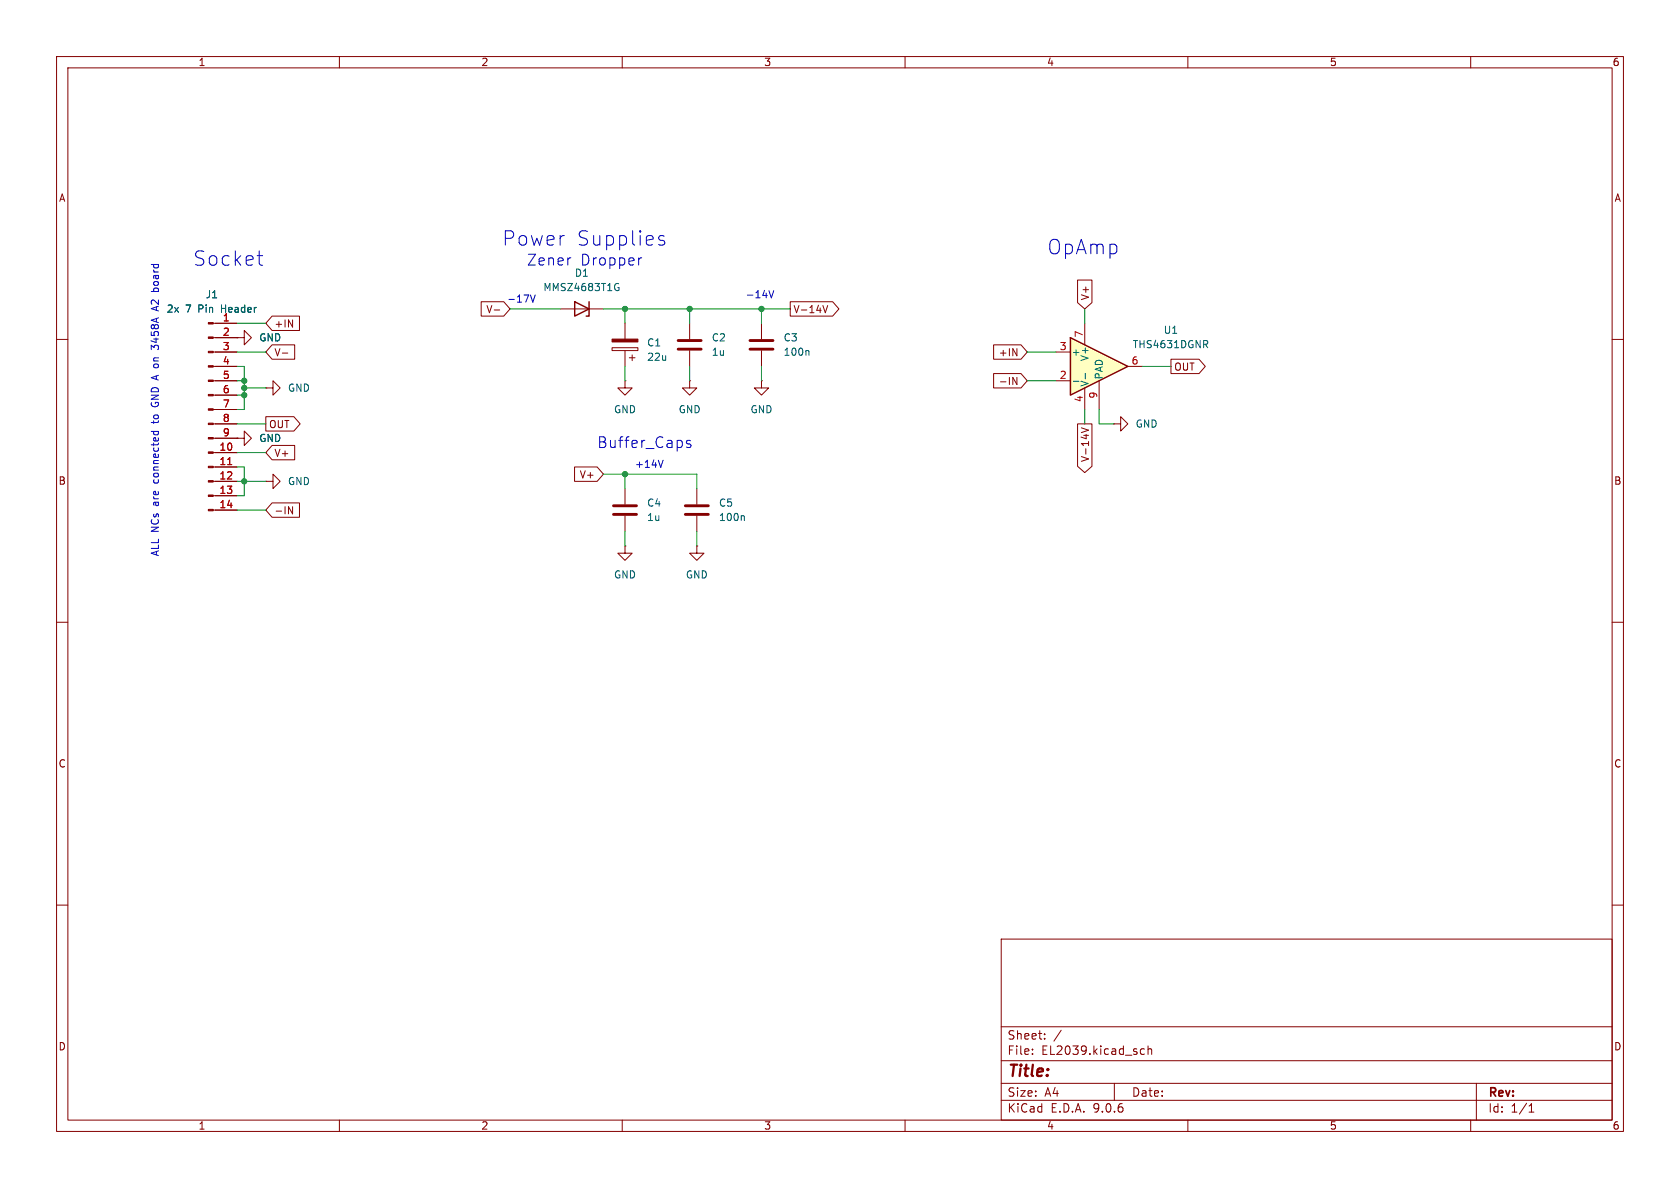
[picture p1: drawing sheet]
(kicad_sch
 (version 20250114)
 (generator "eeschema")
 (generator_version "9.0")
 (paper "A4")
 (lib_symbols
  (symbol "Amplifier_Operational:THS4631DGN"
   (pin_names
    (offset 0.127)) (exclude_from_sim no) (in_bom yes) (on_board yes)
   (property "Reference" "U" (at 0 6.35 0) (effects (font (size 1.27 1.27)) (justify left)))
   (property "Value" "THS4631DGN" (at 0 3.81 0) (effects (font (size 1.27 1.27)) (justify left)))
   (property "Footprint" "" (at 0 0 0) (effects (font (size 1.27 1.27)) (justify left) (hide yes)))
   (property "Datasheet" "www.ti.com/lit/ds/symlink/ths4631.pdf" (at 3.81 3.81 0) (effects (font (size 1.27 1.27)) (hide yes)))
   (property "Description" "Single High-voltage, High Slew Rate, Wideband, FET-input Operational Amplifier, MSOP-8" (at 0 0 0) (effects (font (size 1.27 1.27)) (hide yes)))
   (symbol "THS4631DGN_0_1"
    (polyline (pts (xy -5.08 5.08) (xy 5.08 0) (xy -5.08 -5.08) (xy -5.08 5.08)) (stroke (width 0.254) (type default)) (fill (type background))))
   (symbol "THS4631DGN_1_1"
    (pin input line (at -7.62 2.54 0) (length 2.54) (name "+" (effects (font (size 1.27 1.27)))) (number "3" (effects (font (size 1.27 1.27)))))
    (pin input line (at -7.62 -2.54 0) (length 2.54) (name "-" (effects (font (size 1.27 1.27)))) (number "2" (effects (font (size 1.27 1.27)))))
    (pin power_in line (at -2.54 7.62 270) (length 3.81) (name "V+" (effects (font (size 1.27 1.27)))) (number "7" (effects (font (size 1.27 1.27)))))
    (pin no_connect line (at -2.54 2.54 270) (length 2.54) (hide yes) (name "NC" (effects (font (size 1.27 1.27)))) (number "1" (effects (font (size 1.27 1.27)))))
    (pin power_in line (at -2.54 -7.62 90) (length 3.81) (name "V-" (effects (font (size 1.27 1.27)))) (number "4" (effects (font (size 1.27 1.27)))))
    (pin no_connect line (at 0 2.54 270) (length 2.54) (hide yes) (name "NC" (effects (font (size 1.27 1.27)))) (number "5" (effects (font (size 1.27 1.27)))))
    (pin no_connect line (at 0 -2.54 90) (length 2.54) (hide yes) (name "NC" (effects (font (size 1.27 1.27)))) (number "8" (effects (font (size 1.27 1.27)))))
    (pin passive line (at 0 -7.62 90) (length 5.08) (name "PAD" (effects (font (size 1.27 1.27)))) (number "9" (effects (font (size 1.27 1.27)))))
    (pin output line (at 7.62 0 180) (length 2.54) (name "~" (effects (font (size 1.27 1.27)))) (number "6" (effects (font (size 1.27 1.27))))))
   (embedded_fonts no))
  (symbol "Connector:Conn_01x14_Pin"
   (pin_names
    (offset 1.016) (hide yes)) (exclude_from_sim no) (in_bom yes) (on_board yes)
   (property "Reference" "J" (at 0 17.78 0) (effects (font (size 1.27 1.27))))
   (property "Value" "Conn_01x14_Pin" (at 0 -20.32 0) (effects (font (size 1.27 1.27))))
   (property "Footprint" "" (at 0 0 0) (effects (font (size 1.27 1.27)) (hide yes)))
   (property "Datasheet" "~" (at 0 0 0) (effects (font (size 1.27 1.27)) (hide yes)))
   (property "Description" "Generic connector, single row, 01x14, script generated" (at 0 0 0) (effects (font (size 1.27 1.27)) (hide yes)))
   (property "ki_locked" "" (at 0 0 0) (effects (font (size 1.27 1.27))))
   (symbol "Conn_01x14_Pin_1_1"
    (rectangle (start 0.8636 15.367) (end 0 15.113) (stroke (width 0.1524) (type default)) (fill (type outline)))
    (rectangle (start 0.8636 12.827) (end 0 12.573) (stroke (width 0.1524) (type default)) (fill (type outline)))
    (rectangle (start 0.8636 10.287) (end 0 10.033) (stroke (width 0.1524) (type default)) (fill (type outline)))
    (rectangle (start 0.8636 7.747) (end 0 7.493) (stroke (width 0.1524) (type default)) (fill (type outline)))
    (rectangle (start 0.8636 5.207) (end 0 4.953) (stroke (width 0.1524) (type default)) (fill (type outline)))
    (rectangle (start 0.8636 2.667) (end 0 2.413) (stroke (width 0.1524) (type default)) (fill (type outline)))
    (rectangle (start 0.8636 0.127) (end 0 -0.127) (stroke (width 0.1524) (type default)) (fill (type outline)))
    (rectangle (start 0.8636 -2.413) (end 0 -2.667) (stroke (width 0.1524) (type default)) (fill (type outline)))
    (rectangle (start 0.8636 -4.953) (end 0 -5.207) (stroke (width 0.1524) (type default)) (fill (type outline)))
    (rectangle (start 0.8636 -7.493) (end 0 -7.747) (stroke (width 0.1524) (type default)) (fill (type outline)))
    (rectangle (start 0.8636 -10.033) (end 0 -10.287) (stroke (width 0.1524) (type default)) (fill (type outline)))
    (rectangle (start 0.8636 -12.573) (end 0 -12.827) (stroke (width 0.1524) (type default)) (fill (type outline)))
    (rectangle (start 0.8636 -15.113) (end 0 -15.367) (stroke (width 0.1524) (type default)) (fill (type outline)))
    (rectangle (start 0.8636 -17.653) (end 0 -17.907) (stroke (width 0.1524) (type default)) (fill (type outline)))
    (polyline (pts (xy 1.27 15.24) (xy 0.8636 15.24)) (stroke (width 0.1524) (type default)) (fill (type none)))
    (polyline (pts (xy 1.27 12.7) (xy 0.8636 12.7)) (stroke (width 0.1524) (type default)) (fill (type none)))
    (polyline (pts (xy 1.27 10.16) (xy 0.8636 10.16)) (stroke (width 0.1524) (type default)) (fill (type none)))
    (polyline (pts (xy 1.27 7.62) (xy 0.8636 7.62)) (stroke (width 0.1524) (type default)) (fill (type none)))
    (polyline (pts (xy 1.27 5.08) (xy 0.8636 5.08)) (stroke (width 0.1524) (type default)) (fill (type none)))
    (polyline (pts (xy 1.27 2.54) (xy 0.8636 2.54)) (stroke (width 0.1524) (type default)) (fill (type none)))
    (polyline (pts (xy 1.27 0) (xy 0.8636 0)) (stroke (width 0.1524) (type default)) (fill (type none)))
    (polyline (pts (xy 1.27 -2.54) (xy 0.8636 -2.54)) (stroke (width 0.1524) (type default)) (fill (type none)))
    (polyline (pts (xy 1.27 -5.08) (xy 0.8636 -5.08)) (stroke (width 0.1524) (type default)) (fill (type none)))
    (polyline (pts (xy 1.27 -7.62) (xy 0.8636 -7.62)) (stroke (width 0.1524) (type default)) (fill (type none)))
    (polyline (pts (xy 1.27 -10.16) (xy 0.8636 -10.16)) (stroke (width 0.1524) (type default)) (fill (type none)))
    (polyline (pts (xy 1.27 -12.7) (xy 0.8636 -12.7)) (stroke (width 0.1524) (type default)) (fill (type none)))
    (polyline (pts (xy 1.27 -15.24) (xy 0.8636 -15.24)) (stroke (width 0.1524) (type default)) (fill (type none)))
    (polyline (pts (xy 1.27 -17.78) (xy 0.8636 -17.78)) (stroke (width 0.1524) (type default)) (fill (type none)))
    (pin passive line (at 5.08 15.24 180) (length 3.81) (name "Pin_1" (effects (font (size 1.27 1.27)))) (number "1" (effects (font (size 1.27 1.27)))))
    (pin passive line (at 5.08 12.7 180) (length 3.81) (name "Pin_2" (effects (font (size 1.27 1.27)))) (number "2" (effects (font (size 1.27 1.27)))))
    (pin passive line (at 5.08 10.16 180) (length 3.81) (name "Pin_3" (effects (font (size 1.27 1.27)))) (number "3" (effects (font (size 1.27 1.27)))))
    (pin passive line (at 5.08 7.62 180) (length 3.81) (name "Pin_4" (effects (font (size 1.27 1.27)))) (number "4" (effects (font (size 1.27 1.27)))))
    (pin passive line (at 5.08 5.08 180) (length 3.81) (name "Pin_5" (effects (font (size 1.27 1.27)))) (number "5" (effects (font (size 1.27 1.27)))))
    (pin passive line (at 5.08 2.54 180) (length 3.81) (name "Pin_6" (effects (font (size 1.27 1.27)))) (number "6" (effects (font (size 1.27 1.27)))))
    (pin passive line (at 5.08 0 180) (length 3.81) (name "Pin_7" (effects (font (size 1.27 1.27)))) (number "7" (effects (font (size 1.27 1.27)))))
    (pin passive line (at 5.08 -2.54 180) (length 3.81) (name "Pin_8" (effects (font (size 1.27 1.27)))) (number "8" (effects (font (size 1.27 1.27)))))
    (pin passive line (at 5.08 -5.08 180) (length 3.81) (name "Pin_9" (effects (font (size 1.27 1.27)))) (number "9" (effects (font (size 1.27 1.27)))))
    (pin passive line (at 5.08 -7.62 180) (length 3.81) (name "Pin_10" (effects (font (size 1.27 1.27)))) (number "10" (effects (font (size 1.27 1.27)))))
    (pin passive line (at 5.08 -10.16 180) (length 3.81) (name "Pin_11" (effects (font (size 1.27 1.27)))) (number "11" (effects (font (size 1.27 1.27)))))
    (pin passive line (at 5.08 -12.7 180) (length 3.81) (name "Pin_12" (effects (font (size 1.27 1.27)))) (number "12" (effects (font (size 1.27 1.27)))))
    (pin passive line (at 5.08 -15.24 180) (length 3.81) (name "Pin_13" (effects (font (size 1.27 1.27)))) (number "13" (effects (font (size 1.27 1.27)))))
    (pin passive line (at 5.08 -17.78 180) (length 3.81) (name "Pin_14" (effects (font (size 1.27 1.27)))) (number "14" (effects (font (size 1.27 1.27))))))
   (embedded_fonts no))
  (symbol "Device:C"
   (pin_numbers (hide yes))
   (pin_names
    (offset 0.254)) (exclude_from_sim no) (in_bom yes) (on_board yes)
   (property "Reference" "C" (at 0.635 2.54 0) (effects (font (size 1.27 1.27)) (justify left)))
   (property "Value" "C" (at 0.635 -2.54 0) (effects (font (size 1.27 1.27)) (justify left)))
   (property "Footprint" "" (at 0.9652 -3.81 0) (effects (font (size 1.27 1.27)) (hide yes)))
   (property "Datasheet" "~" (at 0 0 0) (effects (font (size 1.27 1.27)) (hide yes)))
   (property "Description" "Unpolarized capacitor" (at 0 0 0) (effects (font (size 1.27 1.27)) (hide yes)))
   (symbol "C_0_1"
    (polyline (pts (xy -2.032 0.762) (xy 2.032 0.762)) (stroke (width 0.508) (type default)) (fill (type none)))
    (polyline (pts (xy -2.032 -0.762) (xy 2.032 -0.762)) (stroke (width 0.508) (type default)) (fill (type none))))
   (symbol "C_1_1"
    (pin passive line (at 0 3.81 270) (length 2.794) (name "~" (effects (font (size 1.27 1.27)))) (number "1" (effects (font (size 1.27 1.27)))))
    (pin passive line (at 0 -3.81 90) (length 2.794) (name "~" (effects (font (size 1.27 1.27)))) (number "2" (effects (font (size 1.27 1.27))))))
   (embedded_fonts no))
  (symbol "Device:C_Polarized"
   (pin_numbers (hide yes))
   (pin_names
    (offset 0.254)) (exclude_from_sim no) (in_bom yes) (on_board yes)
   (property "Reference" "C" (at 0.635 2.54 0) (effects (font (size 1.27 1.27)) (justify left)))
   (property "Value" "C_Polarized" (at 0.635 -2.54 0) (effects (font (size 1.27 1.27)) (justify left)))
   (property "Footprint" "" (at 0.9652 -3.81 0) (effects (font (size 1.27 1.27)) (hide yes)))
   (property "Datasheet" "~" (at 0 0 0) (effects (font (size 1.27 1.27)) (hide yes)))
   (property "Description" "Polarized capacitor" (at 0 0 0) (effects (font (size 1.27 1.27)) (hide yes)))
   (symbol "C_Polarized_0_1"
    (rectangle (start -2.286 0.508) (end 2.286 1.016) (stroke (width 0) (type default)) (fill (type none)))
    (polyline (pts (xy -1.778 2.286) (xy -0.762 2.286)) (stroke (width 0) (type default)) (fill (type none)))
    (polyline (pts (xy -1.27 2.794) (xy -1.27 1.778)) (stroke (width 0) (type default)) (fill (type none)))
    (rectangle (start 2.286 -0.508) (end -2.286 -1.016) (stroke (width 0) (type default)) (fill (type outline))))
   (symbol "C_Polarized_1_1"
    (pin passive line (at 0 3.81 270) (length 2.794) (name "~" (effects (font (size 1.27 1.27)))) (number "1" (effects (font (size 1.27 1.27)))))
    (pin passive line (at 0 -3.81 90) (length 2.794) (name "~" (effects (font (size 1.27 1.27)))) (number "2" (effects (font (size 1.27 1.27))))))
   (embedded_fonts no))
  (symbol "Device:D_Zener"
   (pin_numbers (hide yes))
   (pin_names
    (offset 1.016) (hide yes)) (exclude_from_sim no) (in_bom yes) (on_board yes)
   (property "Reference" "D" (at 0 2.54 0) (effects (font (size 1.27 1.27))))
   (property "Value" "D_Zener" (at 0 -2.54 0) (effects (font (size 1.27 1.27))))
   (property "Footprint" "" (at 0 0 0) (effects (font (size 1.27 1.27)) (hide yes)))
   (property "Datasheet" "~" (at 0 0 0) (effects (font (size 1.27 1.27)) (hide yes)))
   (property "Description" "Zener diode" (at 0 0 0) (effects (font (size 1.27 1.27)) (hide yes)))
   (symbol "D_Zener_0_1"
    (polyline (pts (xy -1.27 -1.27) (xy -1.27 1.27) (xy -0.762 1.27)) (stroke (width 0.254) (type default)) (fill (type none)))
    (polyline (pts (xy 1.27 0) (xy -1.27 0)) (stroke (width 0) (type default)) (fill (type none)))
    (polyline (pts (xy 1.27 -1.27) (xy 1.27 1.27) (xy -1.27 0) (xy 1.27 -1.27)) (stroke (width 0.254) (type default)) (fill (type none))))
   (symbol "D_Zener_1_1"
    (pin passive line (at -3.81 0 0) (length 2.54) (name "K" (effects (font (size 1.27 1.27)))) (number "1" (effects (font (size 1.27 1.27)))))
    (pin passive line (at 3.81 0 180) (length 2.54) (name "A" (effects (font (size 1.27 1.27)))) (number "2" (effects (font (size 1.27 1.27))))))
   (embedded_fonts no))
  (symbol "power:GND"
   (power)
   (pin_numbers (hide yes))
   (pin_names
    (offset 0) (hide yes)) (exclude_from_sim no) (in_bom yes) (on_board yes)
   (property "Reference" "#PWR" (at 0 -6.35 0) (effects (font (size 1.27 1.27)) (hide yes)))
   (property "Value" "GND" (at 0 -3.81 0) (effects (font (size 1.27 1.27))))
   (property "Footprint" "" (at 0 0 0) (effects (font (size 1.27 1.27)) (hide yes)))
   (property "Datasheet" "" (at 0 0 0) (effects (font (size 1.27 1.27)) (hide yes)))
   (property "Description" "Power symbol creates a global label with name \"GND\" , ground" (at 0 0 0) (effects (font (size 1.27 1.27)) (hide yes)))
   (symbol "GND_0_1"
    (polyline (pts (xy 0 0) (xy 0 -1.27) (xy 1.27 -1.27) (xy 0 -2.54) (xy -1.27 -1.27) (xy 0 -1.27)) (stroke (width 0) (type default)) (fill (type none))))
   (symbol "GND_1_1"
    (pin power_in line (at 0 0 270) (length 0) (name "~" (effects (font (size 1.27 1.27)))) (number "1" (effects (font (size 1.27 1.27))))))
   (embedded_fonts no)))
 (text "-14V"
  (exclude_from_sim no)
  (at 134.366 52.324 0)
  (effects (font (size 1.27 1.27))))
 (text "Buffer_Caps"
  (exclude_from_sim no)
  (at 114.046 78.486 0)
  (effects (font (size 1.905 1.905))))
 (text "OpAmp"
  (exclude_from_sim no)
  (at 191.516 43.942 0)
  (effects (font (size 2.54 2.54))))
 (text "+14V"
  (exclude_from_sim no)
  (at 114.808 82.296 0)
  (effects (font (size 1.27 1.27))))
 (text "-17V"
  (exclude_from_sim no)
  (at 92.202 53.086 0)
  (effects (font (size 1.27 1.27))))
 (text "Socket"
  (exclude_from_sim no)
  (at 40.386 45.974 0)
  (effects (font (size 2.54 2.54))))
 (text "Power Supplies"
  (exclude_from_sim no)
  (at 103.378 42.418 0)
  (effects (font (size 2.54 2.54))))
 (text "ALL NCs are connected to GND A on 3458A A2 board"
  (exclude_from_sim no)
  (at 27.432 72.644 90)
  (effects (font (size 1.27 1.27))))
 (text "Zener Dropper"
  (exclude_from_sim no)
  (at 103.378 46.228 0)
  (effects (font (size 1.905 1.905))))
 (junction
  (at 43.18 67.31)
  (diameter 0)
  (color 0 0 0 0))
 (junction
  (at 43.18 85.09)
  (diameter 0)
  (color 0 0 0 0))
 (junction
  (at 43.18 68.58)
  (diameter 0)
  (color 0 0 0 0))
 (junction
  (at 121.92 54.61)
  (diameter 0)
  (color 0 0 0 0))
 (junction
  (at 134.62 54.61)
  (diameter 0)
  (color 0 0 0 0))
 (junction
  (at 110.49 54.61)
  (diameter 0)
  (color 0 0 0 0))
 (junction
  (at 43.18 69.85)
  (diameter 0)
  (color 0 0 0 0))
 (junction
  (at 110.49 83.82)
  (diameter 0)
  (color 0 0 0 0))
 (wire
  (pts (xy 110.49 93.98) (xy 110.49 96.52))
  (stroke (width 0) (type default)))
 (wire
  (pts (xy 43.18 68.58) (xy 46.99 68.58))
  (stroke (width 0) (type default)))
 (wire
  (pts (xy 41.91 62.23) (xy 46.99 62.23))
  (stroke (width 0) (type default)))
 (wire
  (pts (xy 196.85 74.93) (xy 194.31 74.93))
  (stroke (width 0) (type default)))
 (wire
  (pts (xy 134.62 54.61) (xy 139.7 54.61))
  (stroke (width 0) (type default)))
 (wire
  (pts (xy 194.31 74.93) (xy 194.31 72.39))
  (stroke (width 0) (type default)))
 (wire
  (pts (xy 41.91 74.93) (xy 46.99 74.93))
  (stroke (width 0) (type default)))
 (wire
  (pts (xy 134.62 64.77) (xy 134.62 67.31))
  (stroke (width 0) (type default)))
 (wire
  (pts (xy 201.93 64.77) (xy 207.01 64.77))
  (stroke (width 0) (type default)))
 (wire
  (pts (xy 41.91 57.15) (xy 46.99 57.15))
  (stroke (width 0) (type default)))
 (wire
  (pts (xy 121.92 64.77) (xy 121.92 67.31))
  (stroke (width 0) (type default)))
 (wire
  (pts (xy 181.61 62.23) (xy 186.69 62.23))
  (stroke (width 0) (type default)))
 (wire
  (pts (xy 110.49 83.82) (xy 110.49 86.36))
  (stroke (width 0) (type default)))
 (wire
  (pts (xy 110.49 67.31) (xy 110.49 64.77))
  (stroke (width 0) (type default)))
 (wire
  (pts (xy 191.77 54.61) (xy 191.77 57.15))
  (stroke (width 0) (type default)))
 (wire
  (pts (xy 121.92 54.61) (xy 134.62 54.61))
  (stroke (width 0) (type default)))
 (wire
  (pts (xy 123.19 83.82) (xy 123.19 86.36))
  (stroke (width 0) (type default)))
 (wire
  (pts (xy 43.18 69.85) (xy 43.18 72.39))
  (stroke (width 0) (type default)))
 (wire
  (pts (xy 41.91 67.31) (xy 43.18 67.31))
  (stroke (width 0) (type default)))
 (wire
  (pts (xy 43.18 68.58) (xy 43.18 67.31))
  (stroke (width 0) (type default)))
 (wire
  (pts (xy 123.19 93.98) (xy 123.19 96.52))
  (stroke (width 0) (type default)))
 (wire
  (pts (xy 106.68 54.61) (xy 110.49 54.61))
  (stroke (width 0) (type default)))
 (wire
  (pts (xy 43.18 85.09) (xy 46.99 85.09))
  (stroke (width 0) (type default)))
 (wire
  (pts (xy 41.91 80.01) (xy 46.99 80.01))
  (stroke (width 0) (type default)))
 (wire
  (pts (xy 41.91 85.09) (xy 43.18 85.09))
  (stroke (width 0) (type default)))
 (wire
  (pts (xy 121.92 54.61) (xy 121.92 57.15))
  (stroke (width 0) (type default)))
 (wire
  (pts (xy 43.18 87.63) (xy 41.91 87.63))
  (stroke (width 0) (type default)))
 (wire
  (pts (xy 106.68 83.82) (xy 110.49 83.82))
  (stroke (width 0) (type default)))
 (wire
  (pts (xy 43.18 82.55) (xy 43.18 85.09))
  (stroke (width 0) (type default)))
 (wire
  (pts (xy 90.17 54.61) (xy 99.06 54.61))
  (stroke (width 0) (type default)))
 (wire
  (pts (xy 110.49 57.15) (xy 110.49 54.61))
  (stroke (width 0) (type default)))
 (wire
  (pts (xy 41.91 90.17) (xy 46.99 90.17))
  (stroke (width 0) (type default)))
 (wire
  (pts (xy 41.91 82.55) (xy 43.18 82.55))
  (stroke (width 0) (type default)))
 (wire
  (pts (xy 181.61 67.31) (xy 186.69 67.31))
  (stroke (width 0) (type default)))
 (wire
  (pts (xy 41.91 72.39) (xy 43.18 72.39))
  (stroke (width 0) (type default)))
 (wire
  (pts (xy 191.77 72.39) (xy 191.77 74.93))
  (stroke (width 0) (type default)))
 (wire
  (pts (xy 110.49 83.82) (xy 123.19 83.82))
  (stroke (width 0) (type default)))
 (wire
  (pts (xy 134.62 54.61) (xy 134.62 57.15))
  (stroke (width 0) (type default)))
 (wire
  (pts (xy 43.18 64.77) (xy 41.91 64.77))
  (stroke (width 0) (type default)))
 (wire
  (pts (xy 43.18 85.09) (xy 43.18 87.63))
  (stroke (width 0) (type default)))
 (wire
  (pts (xy 43.18 67.31) (xy 43.18 64.77))
  (stroke (width 0) (type default)))
 (wire
  (pts (xy 43.18 69.85) (xy 41.91 69.85))
  (stroke (width 0) (type default)))
 (wire
  (pts (xy 110.49 54.61) (xy 121.92 54.61))
  (stroke (width 0) (type default)))
 (wire
  (pts (xy 43.18 69.85) (xy 43.18 68.58))
  (stroke (width 0) (type default)))
 (global_label "-IN"
  (shape input)
  (at 181.61 67.31 180)
  (fields_autoplaced yes)
  (effects (font (size 1.27 1.27)) (justify right))
  (property "Intersheetrefs" "${INTERSHEET_REFS}" (at 175.1171 67.31 0) (effects (font (size 1.27 1.27)) (justify right) (hide yes))))
 (global_label "OUT"
  (shape output)
  (at 46.99 74.93 0)
  (fields_autoplaced yes)
  (effects (font (size 1.27 1.27)) (justify left))
  (property "Intersheetrefs" "${INTERSHEET_REFS}" (at 53.6038 74.93 0) (effects (font (size 1.27 1.27)) (justify left) (hide yes))))
 (global_label "V-14V"
  (shape output)
  (at 191.77 74.93 270)
  (fields_autoplaced yes)
  (effects (font (size 1.27 1.27)) (justify right))
  (property "Intersheetrefs" "${INTERSHEET_REFS}" (at 191.77 84.0838 90) (effects (font (size 1.27 1.27)) (justify right) (hide yes))))
 (global_label "V-14V"
  (shape output)
  (at 139.7 54.61 0)
  (fields_autoplaced yes)
  (effects (font (size 1.27 1.27)) (justify left))
  (property "Intersheetrefs" "${INTERSHEET_REFS}" (at 148.8538 54.61 0) (effects (font (size 1.27 1.27)) (justify left) (hide yes))))
 (global_label "-IN"
  (shape input)
  (at 46.99 90.17 0)
  (fields_autoplaced yes)
  (effects (font (size 1.27 1.27)) (justify left))
  (property "Intersheetrefs" "${INTERSHEET_REFS}" (at 53.4829 90.17 0) (effects (font (size 1.27 1.27)) (justify left) (hide yes))))
 (global_label "V+"
  (shape input)
  (at 191.77 54.61 90)
  (fields_autoplaced yes)
  (effects (font (size 1.27 1.27)) (justify left))
  (property "Intersheetrefs" "${INTERSHEET_REFS}" (at 191.77 48.9638 90) (effects (font (size 1.27 1.27)) (justify left) (hide yes))))
 (global_label "V-"
  (shape input)
  (at 90.17 54.61 180)
  (fields_autoplaced yes)
  (effects (font (size 1.27 1.27)) (justify right))
  (property "Intersheetrefs" "${INTERSHEET_REFS}" (at 84.5238 54.61 0) (effects (font (size 1.27 1.27)) (justify right) (hide yes))))
 (global_label "V+"
  (shape input)
  (at 46.99 80.01 0)
  (fields_autoplaced yes)
  (effects (font (size 1.27 1.27)) (justify left))
  (property "Intersheetrefs" "${INTERSHEET_REFS}" (at 52.6362 80.01 0) (effects (font (size 1.27 1.27)) (justify left) (hide yes))))
 (global_label "+IN"
  (shape input)
  (at 46.99 57.15 0)
  (fields_autoplaced yes)
  (effects (font (size 1.27 1.27)) (justify left))
  (property "Intersheetrefs" "${INTERSHEET_REFS}" (at 53.4829 57.15 0) (effects (font (size 1.27 1.27)) (justify left) (hide yes))))
 (global_label "OUT"
  (shape output)
  (at 207.01 64.77 0)
  (fields_autoplaced yes)
  (effects (font (size 1.27 1.27)) (justify left))
  (property "Intersheetrefs" "${INTERSHEET_REFS}" (at 213.6238 64.77 0) (effects (font (size 1.27 1.27)) (justify left) (hide yes))))
 (global_label "+IN"
  (shape input)
  (at 181.61 62.23 180)
  (fields_autoplaced yes)
  (effects (font (size 1.27 1.27)) (justify right))
  (property "Intersheetrefs" "${INTERSHEET_REFS}" (at 175.1171 62.23 0) (effects (font (size 1.27 1.27)) (justify right) (hide yes))))
 (global_label "V-"
  (shape input)
  (at 46.99 62.23 0)
  (fields_autoplaced yes)
  (effects (font (size 1.27 1.27)) (justify left))
  (property "Intersheetrefs" "${INTERSHEET_REFS}" (at 52.6362 62.23 0) (effects (font (size 1.27 1.27)) (justify left) (hide yes))))
 (global_label "V+"
  (shape input)
  (at 106.68 83.82 180)
  (fields_autoplaced yes)
  (effects (font (size 1.27 1.27)) (justify right))
  (property "Intersheetrefs" "${INTERSHEET_REFS}" (at 101.0338 83.82 0) (effects (font (size 1.27 1.27)) (justify right) (hide yes))))
 (symbol
  (lib_id "power:GND")
  (at 110.49 67.31 0)
  (unit 1)
  (exclude_from_sim no)
  (in_bom yes)
  (on_board yes)
  (dnp no)
  (fields_autoplaced yes)
  (property "Reference" "#PWR02" (at 110.49 73.66 0) (effects (font (size 1.27 1.27)) (hide yes)))
  (property "Value" "GND" (at 110.49 72.39 0) (effects (font (size 1.27 1.27))))
  (property "Footprint" "" (at 110.49 67.31 0) (effects (font (size 1.27 1.27)) (hide yes)))
  (property "Datasheet" "" (at 110.49 67.31 0) (effects (font (size 1.27 1.27)) (hide yes)))
  (property "Description" "Power symbol creates a global label with name \"GND\" , ground" (at 110.49 67.31 0) (effects (font (size 1.27 1.27)) (hide yes)))
  (pin "1"))
 (symbol
  (lib_id "Connector:Conn_01x14_Pin")
  (at 36.83 72.39 0)
  (unit 1)
  (exclude_from_sim no)
  (in_bom yes)
  (on_board yes)
  (dnp no)
  (fields_autoplaced yes)
  (property "Reference" "J1" (at 37.465 52.07 0) (effects (font (size 1.27 1.27))))
  (property "Value" "2x 7 Pin Header" (at 37.465 54.61 0) (effects (font (size 1.27 1.27))))
  (property "Footprint" "Package_DIP:DIP-14_W7.62mm" (at 36.83 72.39 0) (effects (font (size 1.27 1.27)) (hide yes)))
  (property "Datasheet" "~" (at 36.83 72.39 0) (effects (font (size 1.27 1.27)) (hide yes)))
  (property "Description" "350-10-107-00-019101" (at 36.83 72.39 0) (effects (font (size 1.27 1.27)) (hide yes)))
  (pin "1")
  (pin "3")
  (pin "5")
  (pin "8")
  (pin "2")
  (pin "4")
  (pin "6")
  (pin "7")
  (pin "9")
  (pin "12")
  (pin "10")
  (pin "11")
  (pin "14")
  (pin "13"))
 (symbol
  (lib_id "power:GND")
  (at 46.99 85.09 90)
  (unit 1)
  (exclude_from_sim no)
  (in_bom yes)
  (on_board yes)
  (dnp no)
  (fields_autoplaced yes)
  (property "Reference" "#PWR011" (at 53.34 85.09 0) (effects (font (size 1.27 1.27)) (hide yes)))
  (property "Value" "GND" (at 50.8 85.0899 90) (effects (font (size 1.27 1.27)) (justify right)))
  (property "Footprint" "" (at 46.99 85.09 0) (effects (font (size 1.27 1.27)) (hide yes)))
  (property "Datasheet" "" (at 46.99 85.09 0) (effects (font (size 1.27 1.27)) (hide yes)))
  (property "Description" "Power symbol creates a global label with name \"GND\" , ground" (at 46.99 85.09 0) (effects (font (size 1.27 1.27)) (hide yes)))
  (pin "1"))
 (symbol
  (lib_id "Device:C")
  (at 110.49 90.17 0)
  (unit 1)
  (exclude_from_sim no)
  (in_bom yes)
  (on_board yes)
  (dnp no)
  (fields_autoplaced yes)
  (property "Reference" "C4" (at 114.3 88.8999 0) (effects (font (size 1.27 1.27)) (justify left)))
  (property "Value" "1u" (at 114.3 91.4399 0) (effects (font (size 1.27 1.27)) (justify left)))
  (property "Footprint" "Capacitor_SMD:C_0805_2012Metric" (at 111.4552 93.98 0) (effects (font (size 1.27 1.27)) (hide yes)))
  (property "Datasheet" "~" (at 110.49 90.17 0) (effects (font (size 1.27 1.27)) (hide yes)))
  (property "Description" "C0805C105K3RACTU" (at 110.49 90.17 0) (effects (font (size 1.27 1.27)) (hide yes)))
  (pin "2")
  (pin "1"))
 (symbol
  (lib_id "power:GND")
  (at 134.62 67.31 0)
  (unit 1)
  (exclude_from_sim no)
  (in_bom yes)
  (on_board yes)
  (dnp no)
  (fields_autoplaced yes)
  (property "Reference" "#PWR04" (at 134.62 73.66 0) (effects (font (size 1.27 1.27)) (hide yes)))
  (property "Value" "GND" (at 134.62 72.39 0) (effects (font (size 1.27 1.27))))
  (property "Footprint" "" (at 134.62 67.31 0) (effects (font (size 1.27 1.27)) (hide yes)))
  (property "Datasheet" "" (at 134.62 67.31 0) (effects (font (size 1.27 1.27)) (hide yes)))
  (property "Description" "Power symbol creates a global label with name \"GND\" , ground" (at 134.62 67.31 0) (effects (font (size 1.27 1.27)) (hide yes)))
  (pin "1"))
 (symbol
  (lib_id "Device:C")
  (at 134.62 60.96 0)
  (unit 1)
  (exclude_from_sim no)
  (in_bom yes)
  (on_board yes)
  (dnp no)
  (fields_autoplaced yes)
  (property "Reference" "C3" (at 138.43 59.6899 0) (effects (font (size 1.27 1.27)) (justify left)))
  (property "Value" "100n" (at 138.43 62.2299 0) (effects (font (size 1.27 1.27)) (justify left)))
  (property "Footprint" "Capacitor_SMD:C_0603_1608Metric" (at 135.5852 64.77 0) (effects (font (size 1.27 1.27)) (hide yes)))
  (property "Datasheet" "~" (at 134.62 60.96 0) (effects (font (size 1.27 1.27)) (hide yes)))
  (property "Description" "C0603C104K3RACTU" (at 134.62 60.96 0) (effects (font (size 1.27 1.27)) (hide yes)))
  (pin "2")
  (pin "1"))
 (symbol
  (lib_id "Device:D_Zener")
  (at 102.87 54.61 180)
  (unit 1)
  (exclude_from_sim no)
  (in_bom yes)
  (on_board yes)
  (dnp no)
  (fields_autoplaced yes)
  (property "Reference" "D1" (at 102.87 48.26 0) (effects (font (size 1.27 1.27))))
  (property "Value" "MMSZ4683T1G" (at 102.87 50.8 0) (effects (font (size 1.27 1.27))))
  (property "Footprint" "Diode_SMD:D_SOD-123" (at 102.87 54.61 0) (effects (font (size 1.27 1.27)) (hide yes)))
  (property "Datasheet" "https://www.onsemi.com/pdf/datasheet/mmsz4678t1-d.pdf" (at 102.87 54.61 0) (effects (font (size 1.27 1.27)) (hide yes)))
  (property "Description" "MMSZ4683T1G" (at 102.87 54.61 0) (effects (font (size 1.27 1.27)) (hide yes)))
  (pin "2")
  (pin "1"))
 (symbol
  (lib_id "Device:C")
  (at 121.92 60.96 0)
  (unit 1)
  (exclude_from_sim no)
  (in_bom yes)
  (on_board yes)
  (dnp no)
  (fields_autoplaced yes)
  (property "Reference" "C2" (at 125.73 59.6899 0) (effects (font (size 1.27 1.27)) (justify left)))
  (property "Value" "1u" (at 125.73 62.2299 0) (effects (font (size 1.27 1.27)) (justify left)))
  (property "Footprint" "Capacitor_SMD:C_0805_2012Metric" (at 122.8852 64.77 0) (effects (font (size 1.27 1.27)) (hide yes)))
  (property "Datasheet" "~" (at 121.92 60.96 0) (effects (font (size 1.27 1.27)) (hide yes)))
  (property "Description" "C0805C105K3RACTU" (at 121.92 60.96 0) (effects (font (size 1.27 1.27)) (hide yes)))
  (pin "2")
  (pin "1"))
 (symbol
  (lib_id "Device:C_Polarized")
  (at 110.49 60.96 180)
  (unit 1)
  (exclude_from_sim no)
  (in_bom yes)
  (on_board yes)
  (dnp no)
  (fields_autoplaced yes)
  (property "Reference" "C1" (at 114.3 60.5789 0) (effects (font (size 1.27 1.27)) (justify right)))
  (property "Value" "22u" (at 114.3 63.1189 0) (effects (font (size 1.27 1.27)) (justify right)))
  (property "Footprint" "Capacitor_Tantalum_SMD:CP_EIA-6032-15_Kemet-U" (at 109.5248 57.15 0) (effects (font (size 1.27 1.27)) (hide yes)))
  (property "Datasheet" "~" (at 110.49 60.96 0) (effects (font (size 1.27 1.27)) (hide yes)))
  (property "Description" "T491C226K025AT7622" (at 110.49 60.96 0) (effects (font (size 1.27 1.27)) (hide yes)))
  (pin "1")
  (pin "2"))
 (symbol
  (lib_id "power:GND")
  (at 110.49 96.52 0)
  (unit 1)
  (exclude_from_sim no)
  (in_bom yes)
  (on_board yes)
  (dnp no)
  (fields_autoplaced yes)
  (property "Reference" "#PWR07" (at 110.49 102.87 0) (effects (font (size 1.27 1.27)) (hide yes)))
  (property "Value" "GND" (at 110.49 101.6 0) (effects (font (size 1.27 1.27))))
  (property "Footprint" "" (at 110.49 96.52 0) (effects (font (size 1.27 1.27)) (hide yes)))
  (property "Datasheet" "" (at 110.49 96.52 0) (effects (font (size 1.27 1.27)) (hide yes)))
  (property "Description" "Power symbol creates a global label with name \"GND\" , ground" (at 110.49 96.52 0) (effects (font (size 1.27 1.27)) (hide yes)))
  (pin "1"))
 (symbol
  (lib_id "power:GND")
  (at 123.19 96.52 0)
  (unit 1)
  (exclude_from_sim no)
  (in_bom yes)
  (on_board yes)
  (dnp no)
  (fields_autoplaced yes)
  (property "Reference" "#PWR08" (at 123.19 102.87 0) (effects (font (size 1.27 1.27)) (hide yes)))
  (property "Value" "GND" (at 123.19 101.6 0) (effects (font (size 1.27 1.27))))
  (property "Footprint" "" (at 123.19 96.52 0) (effects (font (size 1.27 1.27)) (hide yes)))
  (property "Datasheet" "" (at 123.19 96.52 0) (effects (font (size 1.27 1.27)) (hide yes)))
  (property "Description" "Power symbol creates a global label with name \"GND\" , ground" (at 123.19 96.52 0) (effects (font (size 1.27 1.27)) (hide yes)))
  (pin "1"))
 (symbol
  (lib_id "power:GND")
  (at 196.85 74.93 90)
  (unit 1)
  (exclude_from_sim no)
  (in_bom yes)
  (on_board yes)
  (dnp no)
  (fields_autoplaced yes)
  (property "Reference" "#PWR012" (at 203.2 74.93 0) (effects (font (size 1.27 1.27)) (hide yes)))
  (property "Value" "GND" (at 200.66 74.9299 90) (effects (font (size 1.27 1.27)) (justify right)))
  (property "Footprint" "" (at 196.85 74.93 0) (effects (font (size 1.27 1.27)) (hide yes)))
  (property "Datasheet" "" (at 196.85 74.93 0) (effects (font (size 1.27 1.27)) (hide yes)))
  (property "Description" "Power symbol creates a global label with name \"GND\" , ground" (at 196.85 74.93 0) (effects (font (size 1.27 1.27)) (hide yes)))
  (pin "1"))
 (symbol
  (lib_id "power:GND")
  (at 41.91 77.47 90)
  (unit 1)
  (exclude_from_sim no)
  (in_bom yes)
  (on_board yes)
  (dnp no)
  (fields_autoplaced yes)
  (property "Reference" "#PWR010" (at 48.26 77.47 0) (effects (font (size 1.27 1.27)) (hide yes)))
  (property "Value" "GND" (at 45.72 77.4699 90) (effects (font (size 1.27 1.27)) (justify right)))
  (property "Footprint" "" (at 41.91 77.47 0) (effects (font (size 1.27 1.27)) (hide yes)))
  (property "Datasheet" "" (at 41.91 77.47 0) (effects (font (size 1.27 1.27)) (hide yes)))
  (property "Description" "Power symbol creates a global label with name \"GND\" , ground" (at 41.91 77.47 0) (effects (font (size 1.27 1.27)) (hide yes)))
  (pin "1"))
 (symbol
  (lib_id "power:GND")
  (at 121.92 67.31 0)
  (unit 1)
  (exclude_from_sim no)
  (in_bom yes)
  (on_board yes)
  (dnp no)
  (fields_autoplaced yes)
  (property "Reference" "#PWR03" (at 121.92 73.66 0) (effects (font (size 1.27 1.27)) (hide yes)))
  (property "Value" "GND" (at 121.92 72.39 0) (effects (font (size 1.27 1.27))))
  (property "Footprint" "" (at 121.92 67.31 0) (effects (font (size 1.27 1.27)) (hide yes)))
  (property "Datasheet" "" (at 121.92 67.31 0) (effects (font (size 1.27 1.27)) (hide yes)))
  (property "Description" "Power symbol creates a global label with name \"GND\" , ground" (at 121.92 67.31 0) (effects (font (size 1.27 1.27)) (hide yes)))
  (pin "1"))
 (symbol
  (lib_id "power:GND")
  (at 41.91 59.69 90)
  (unit 1)
  (exclude_from_sim no)
  (in_bom yes)
  (on_board yes)
  (dnp no)
  (fields_autoplaced yes)
  (property "Reference" "#PWR09" (at 48.26 59.69 0) (effects (font (size 1.27 1.27)) (hide yes)))
  (property "Value" "GND" (at 45.72 59.6899 90) (effects (font (size 1.27 1.27)) (justify right)))
  (property "Footprint" "" (at 41.91 59.69 0) (effects (font (size 1.27 1.27)) (hide yes)))
  (property "Datasheet" "" (at 41.91 59.69 0) (effects (font (size 1.27 1.27)) (hide yes)))
  (property "Description" "Power symbol creates a global label with name \"GND\" , ground" (at 41.91 59.69 0) (effects (font (size 1.27 1.27)) (hide yes)))
  (pin "1"))
 (symbol
  (lib_id "Amplifier_Operational:THS4631DGN")
  (at 194.31 64.77 0)
  (unit 1)
  (exclude_from_sim no)
  (in_bom yes)
  (on_board yes)
  (dnp no)
  (fields_autoplaced yes)
  (property "Reference" "U1" (at 207.01 58.3498 0) (effects (font (size 1.27 1.27))))
  (property "Value" "THS4631DGNR" (at 207.01 60.8898 0) (effects (font (size 1.27 1.27))))
  (property "Footprint" "Package_SO:MSOP-8-1EP_3x3mm_P0.65mm_EP1.5x1.8mm" (at 194.31 64.77 0) (effects (font (size 1.27 1.27)) (justify left) (hide yes)))
  (property "Datasheet" "www.ti.com/lit/ds/symlink/ths4631.pdf" (at 198.12 60.96 0) (effects (font (size 1.27 1.27)) (hide yes)))
  (property "Description" "Single High-voltage, High Slew Rate, Wideband, FET-input Operational Amplifier, MSOP-8" (at 194.31 64.77 0) (effects (font (size 1.27 1.27)) (hide yes)))
  (pin "2")
  (pin "8")
  (pin "4")
  (pin "7")
  (pin "5")
  (pin "3")
  (pin "1")
  (pin "9")
  (pin "6"))
 (symbol
  (lib_id "power:GND")
  (at 46.99 68.58 90)
  (unit 1)
  (exclude_from_sim no)
  (in_bom yes)
  (on_board yes)
  (dnp no)
  (fields_autoplaced yes)
  (property "Reference" "#PWR01" (at 53.34 68.58 0) (effects (font (size 1.27 1.27)) (hide yes)))
  (property "Value" "GND" (at 50.8 68.5799 90) (effects (font (size 1.27 1.27)) (justify right)))
  (property "Footprint" "" (at 46.99 68.58 0) (effects (font (size 1.27 1.27)) (hide yes)))
  (property "Datasheet" "" (at 46.99 68.58 0) (effects (font (size 1.27 1.27)) (hide yes)))
  (property "Description" "Power symbol creates a global label with name \"GND\" , ground" (at 46.99 68.58 0) (effects (font (size 1.27 1.27)) (hide yes)))
  (pin "1"))
 (symbol
  (lib_id "Device:C")
  (at 123.19 90.17 0)
  (unit 1)
  (exclude_from_sim no)
  (in_bom yes)
  (on_board yes)
  (dnp no)
  (fields_autoplaced yes)
  (property "Reference" "C5" (at 127 88.8999 0) (effects (font (size 1.27 1.27)) (justify left)))
  (property "Value" "100n" (at 127 91.4399 0) (effects (font (size 1.27 1.27)) (justify left)))
  (property "Footprint" "Capacitor_SMD:C_0603_1608Metric" (at 124.1552 93.98 0) (effects (font (size 1.27 1.27)) (hide yes)))
  (property "Datasheet" "~" (at 123.19 90.17 0) (effects (font (size 1.27 1.27)) (hide yes)))
  (property "Description" "C0603C104K3RACTU" (at 123.19 90.17 0) (effects (font (size 1.27 1.27)) (hide yes)))
  (pin "2")
  (pin "1"))
 (sheet_instances
  (path ""
   (page "1")))
 (embedded_fonts no))
